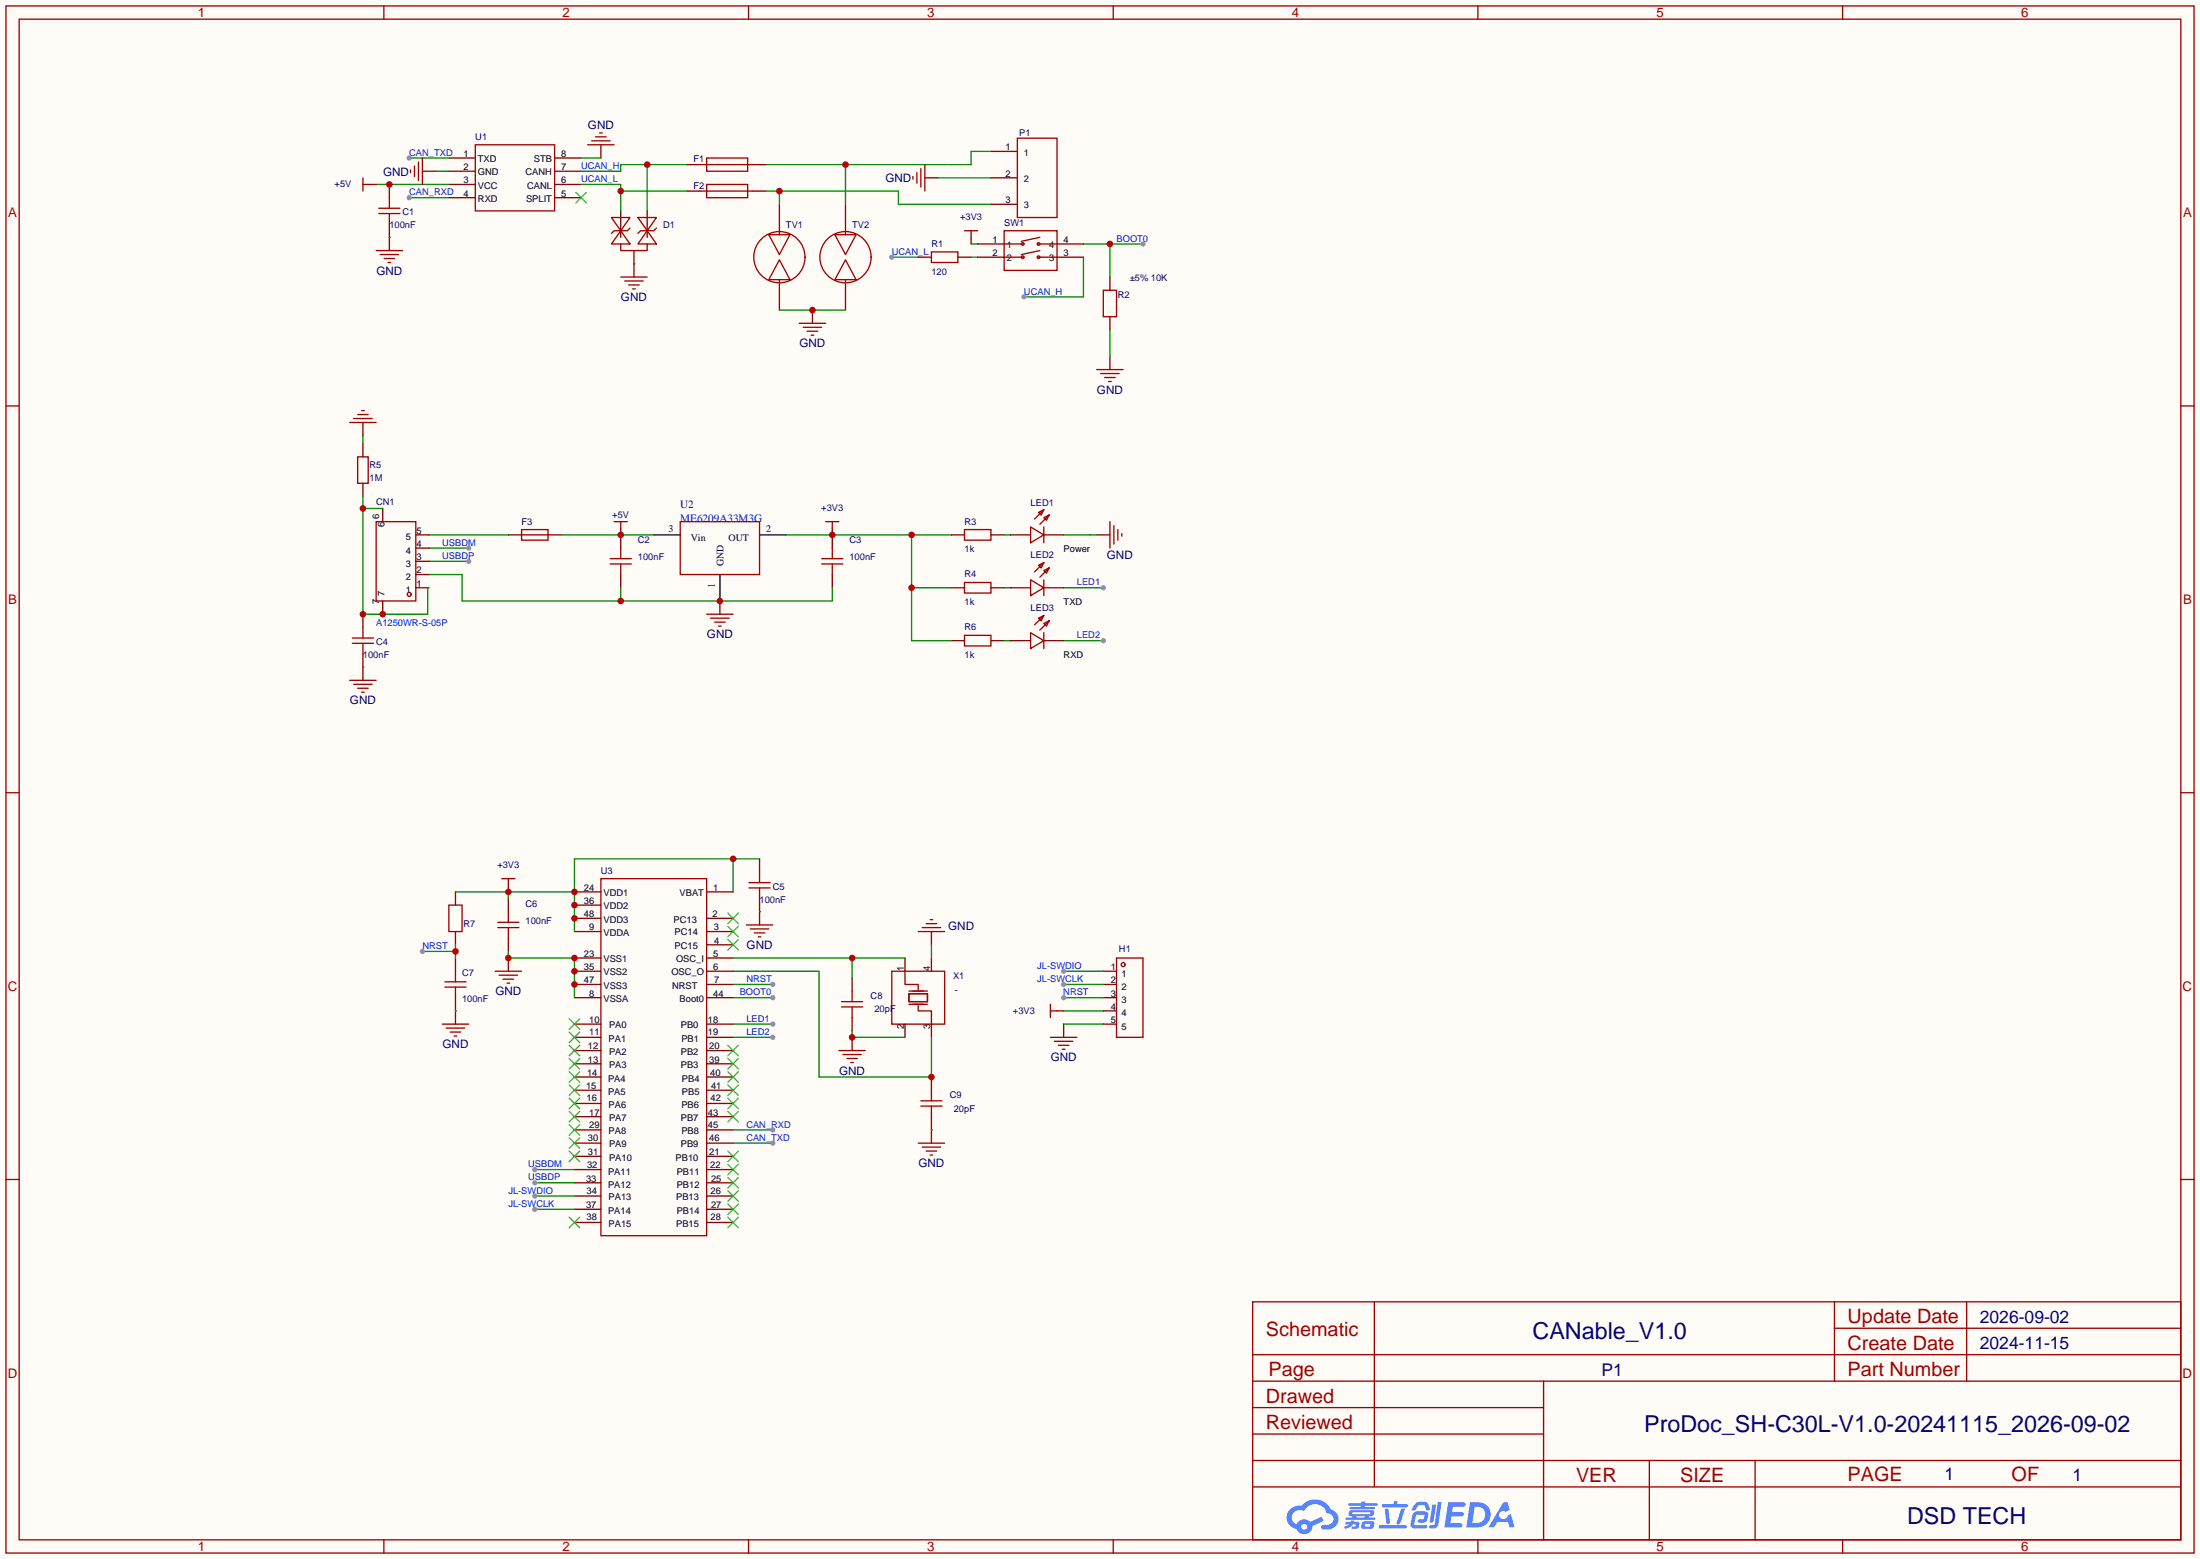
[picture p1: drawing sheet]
# Altium schematic sheet SH-C30L-V1.0.SchDoc
size 420 x 298 mm; Symbol: Sheet-Symbol_A3; Company: DSD TECH; @Page No: 1; @Page Name: P1; @Project Name: SH-C30L; @Page Count: 1; @Update Date: 2024-11-15; @Create Date: 2024-11-15; @Schematic Name: CANable_V1.0; Device: Sheet-Symbol_A3; @Board Name: SH-C30L-V1.0-20241115; @Create Time: 15:35:04; @Update Time: 15:35:04

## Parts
C1  value 100nF  [C0402]
C2  value 100nF  [C0402]
C3  value 100nF  [C0402]
C4  value 100nF  [C0402]
C5  value 100nF  [C0402]
C6  value 100nF  [C0402]
C7  value 100nF  [C0402]
C8  value 20pF  [C0402]
C9  value 20pF  [C0402]
CN1  A1250WR-S-05P  [CONN-SMD_HF-P1.25-5P]
D1  (no value)  [SOT-23-3_L2.9-W1.3-P1.90-LS2.4-BR]
F1  (no value)  [F1206]
F2  (no value)  [F1206]
F3  (no value)  [F0805]
H1  (no value)  [HDR-TH_5P-P2.54-V-M]
LED1  (no value)  [LED0603-RD_RED]
LED2  (no value)  [LED0603-RD]
LED3  (no value)  [LED0603-RD]
P1  (no value)  [CONN-TH_3P-P3.81_WJ124-3.81-3P]
R1  value 120Ω  [R0805]
R2  LCSC Part Name: ±5% 10K  [R0402]
R3  value 1kΩ  [R0402]
R4  value 1kΩ  [R0402]
R5  value 1MΩ  [R0603]
R6  value 1kΩ  [R0402]
R7  (no value)  [R0402]
SW1  (no value)  [SW-SMD_4P-L6.5-W6.0-P2.54-LS9.8]
TV1  (no value)  [DIO-DT-SMD_L4.5-W3.2]
TV2  (no value)  [DIO-DT-SMD_L4.5-W3.2]
U1  (no value)  [SOIC-8_L5.0-W4.0-P1.27-LS6.0-BL]
U2  ME6209A33M3G  [SOT-23(SOT-23-3)]
U3  (no value)  [LQFP-48_L7.0-W7.0-P0.50-LS9.0-BL]
X1  (no value)  [OSC-SMD_4P-L3.2-W2.5-BL]

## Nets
+3V3: C3.2 C5.2 C6.2 H1.4 R3.1 R4.1 R6.1 R7.2 SW1.1 U2.2(OUT) U3.1(VBAT) U3.9(VDDA) U3.24(VDD1) U3.36(VDD2) U3.48(VDD3)
+5V: C1.2 C2.2 F3.2 U1.3(VCC) U2.3(Vin)
GND: C1.1 C2.1 C3.1 C4.1 C5.1 C6.1 C7.1 C8.2 C9.1 CN1.2 D1.3 H1.5 LED1.1(K) P1.2 R2.1 R5.1 TV1.2 TV2.2 U1.2(GND) U1.8(STB) U2.1(GND) U3.8(VSSA) U3.23(VSS1) U3.35(VSS2) U3.47(VSS3) X1.2(GND) X1.4(GND)
BOOT0: R2.2 SW1.4 U3.44(Boot0)
CAN_RXD: U1.4(RXD) U3.45(PB8)
CAN_TXD: U1.1(TXD) U3.46(PB9)
JL-SWCLK: H1.2 U3.37(PA14)
JL-SWDIO: H1.1 U3.34(PA13)
LED1: LED2.1(K) U3.18(PB0)
LED2: LED3.1(K) U3.19(PB1)
NRST: C7.2 H1.3 R7.1 U3.7(NRST)
UCAN_H: D1.1 F1.1 SW1.3 U1.7(CANH)
UCAN_L: D1.2 F2.1 R1.1 U1.6(CANL)
USBDM: CN1.4 U3.32(PA11)
USBDP: CN1.3 U3.33(PA12)
NetC4_2: C4.2 CN1.1 CN1.6 CN1.7 R5.2
NetC8_1: C8.1 U3.5(OSC_I) X1.1(OSC1)
NetC9_2: C9.2 U3.6(OSC_O) X1.3(OSC2)
NetCN1_5: CN1.5 F3.1
NetF1_2: F1.2 P1.1 TV2.1
NetF2_2: F2.2 P1.3 TV1.1
NetLED1_2: LED1.2(A) R3.2
NetLED2_2: LED2.2(A) R4.2
NetLED3_2: LED3.2(A) R6.2
NetR1_2: R1.2 SW1.2

Not connected (* = marked no-connect by the designer): U1 5(SPLIT)*; U3 2(PC13)* 3(PC14)* 4(PC15)* 10(PA0)* 11(PA1)* 12(PA2)* 13(PA3)* 14(PA4)* 15(PA5)* 16(PA6)* 17(PA7)* 20(PB2)* 21(PB10)* 22(PB11)* 25(PB12)* 26(PB13)* 27(PB14)* 28(PB15)* 29(PA8)* 30(PA9)* 31(PA10)* 38(PA15)* 39(PB3)* 40(PB4)* 41(PB5)* 42(PB6)* 43(PB7)*

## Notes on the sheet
- (near LED1) Power
- (near LED2) TXD
- (near LED3) RXD
